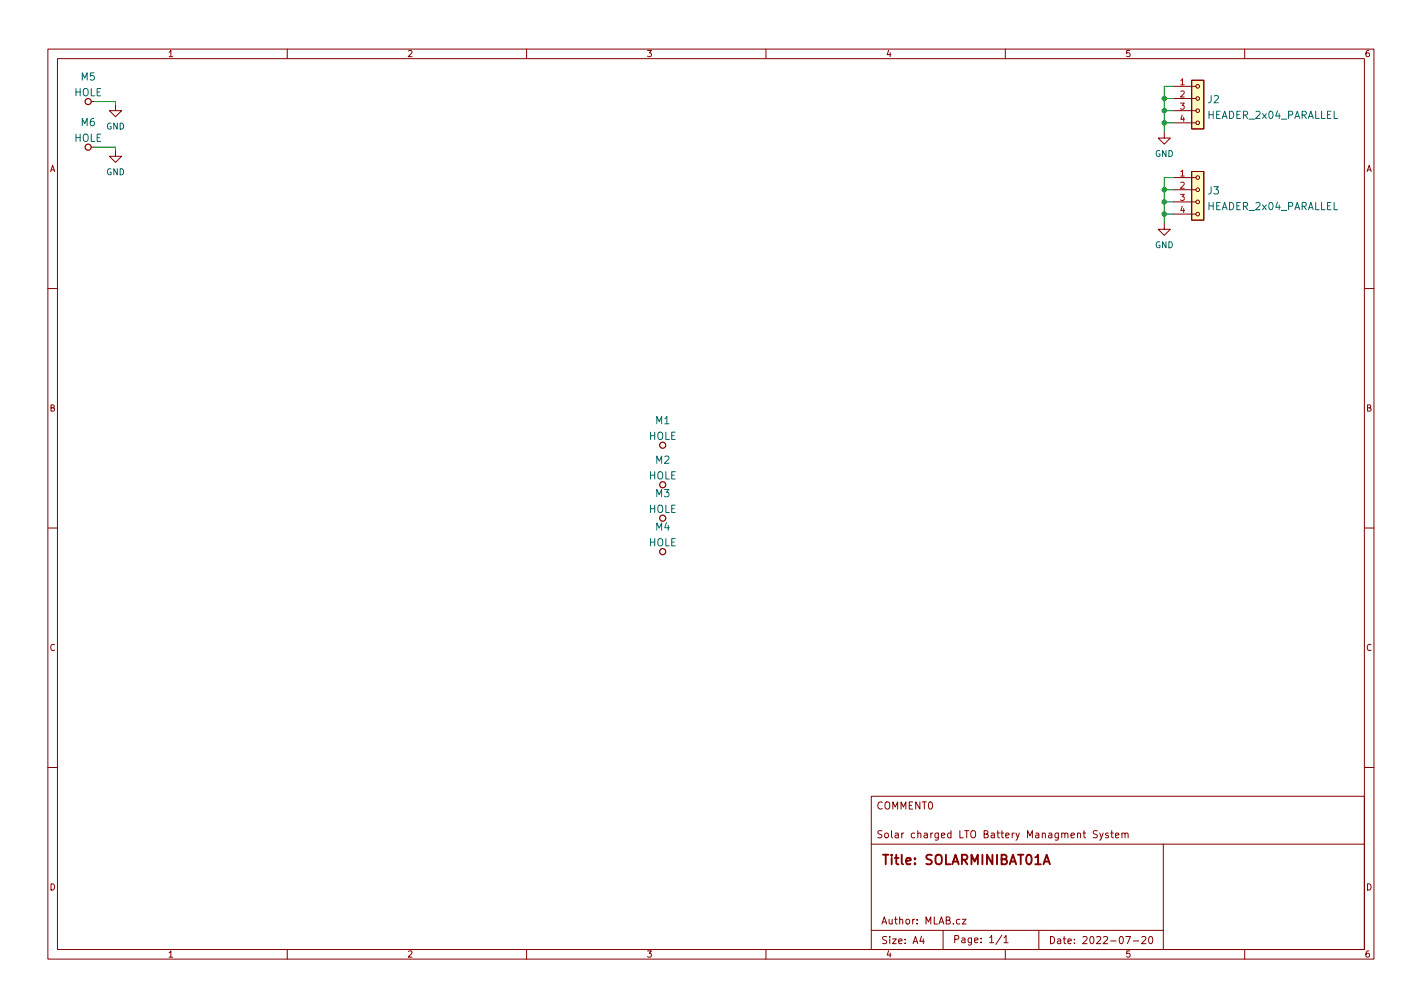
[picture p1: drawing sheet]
<svg xmlns="http://www.w3.org/2000/svg" width="297mm" height="210mm" viewBox="0 0 297 210" stroke-linecap="round" stroke-linejoin="round" font-family="sans-serif">
<g fill="none" stroke="#840000" stroke-width=".21">
<path d="M10 10.2h277v190.1h-277zM12 12.2h273v186.1h-273zM60 10.2v2M110 10.2v2M160 10.2v2M210 10.2v2M245.1 18h4.7M248.9 16.8h2.6v10.1h-2.6zM260 10.2v2M19 21.2h.7M19 30.7h.7M24.1 21.8v1.3h1.3l-1.3 1.3-1.2-1.3h1.2"/>
<path d="M24.1 31.4v1.2h1.3l-1.3 1.3-1.2-1.3h1.2M243.2 27.6v1.2h1.3l-1.3 1.3-1.3-1.3h1.3M245.1 39.6h4.7M245.1 37.1h4.7M245.1 25.6h4.7M245.1 23.1h4.7M245.1 20.6h4.7M248.9 35.8h2.6v10.2h-2.6zM243.2 46.6v1.3h1.3l-1.3 1.2-1.3-1.2h1.3M245.1 44.7h4.7M245.1 42.2h4.7M10 60.2h2"/>
<path d="M285 60.2h2M10 110.2h2M285 110.2h2M10 160.2h2M182 166.3h103v32h-103zM182 176.3h103M229.2 173.5l-.6-.1-.2 .3 .1 .4 .6 .3v.4l-.2 .1h-.5M229.7 173.9l.4 1M230.4 173.9l-.5 1.4-.2 .1M231.5 174l-.4-.1-.2 .2 .1 .3 .5 .1v.4h-.6M232 173.9h.6M232.2 173.4v1.3l.4 .2"/>
<path d="M233 174.4l.7-.1-.1-.3-.4-.1-.2 .2 .1 .8h.5M234.4 174.1l.2-.2 .3 .1 .1 .9M234.4 173.9v1M235 174.1l.2-.2 .4 .1v.9M243 176.3v22M285 160.2h2M60 198.3v2M110 198.3v2M160 198.3v2M182 194.3h61M192.5 195.5l-.4 1h1M192.9 196v1"/>
<path d="M197 194.3v4M200.5 192l-.4-.1-.3 .3 .1 .7h.6M201 191.9h.8l-.8 1h.8M209.3 195.3l-1.3 1.9M209.7 195.8l.4-.5v1.5M209.7 196.8h.9M210 198.3v2M217 194.3v4M235.1 195.5h1l-.6 1.5M236.7 196.5h1.2M238.5 195.7l.6-.2 .3 .5-1 1h1M240.1 195.6l.2-.1a.8 .8 0 0 1 .5 .8 .8 .8 0 0 1-.5 .7 1 1 0 0 1-.2-1.4z"/>
<path d="M260 198.3v2M261 198.3h.1"/>
<circle cx="250.2" cy="18" r=".38"/>
<circle cx="250.2" cy="39.6" r=".38"/>
<circle cx="250.2" cy="23.1" r=".38"/>
<circle cx="250.2" cy="20.6" r=".38"/>
<circle cx="250.2" cy="37.1" r=".38"/>
<circle cx="250.2" cy="25.6" r=".38"/>
<circle cx="250.2" cy="42.2" r=".38"/>
<circle cx="250.2" cy="44.7" r=".38"/>
</g>
<path d="M218.2 179.9h.9M218 180.5l.6-2 .7 2" fill="none" stroke="#840000" stroke-width=".4"/>
<g fill="#ffffc2" stroke="#ffffc2" stroke-width=".21">
<path d="M248.9 35.8h2.6v10.2h-2.6z"/>
<path d="M248.9 16.8h2.6v10.1h-2.6z"/>
</g>
<g fill="none" stroke="#840000" stroke-width=".25">
<circle cx="18.4" cy="21.2" r=".63"/>
<circle cx="18.4" cy="30.7" r=".63"/>
<circle cx="138.4" cy="93" r=".63"/>
<circle cx="138.4" cy="101.2" r=".63"/>
<circle cx="138.4" cy="115.2" r=".63"/>
<circle cx="138.4" cy="108.2" r=".63"/>
</g>
<path d="M245.1 18h-1.9v9.6M19.7 21.2h4.4v.6M19.7 30.7h4.4v.7M243.2 39.6h1.9M243.2 25.6h1.9M243.2 20.6h1.9M243.2 23.1h1.9M245.1 37.1h-1.9v9.5M243.2 44.7h1.9M243.2 42.2h1.9" fill="none" stroke="#009600" stroke-width=".21"/>
<g fill="#009600" stroke="#009600" stroke-width=".21">
<circle cx="243.2" cy="20.6" r=".46"/>
<circle cx="243.2" cy="23.1" r=".46"/>
<circle cx="243.2" cy="42.2" r=".46"/>
<circle cx="243.2" cy="44.7" r=".46"/>
<circle cx="243.2" cy="39.6" r=".46"/>
<circle cx="243.2" cy="25.6" r=".46"/>
</g>
<text font-size="2.8" fill="#840000" x="184" y="180.6">Title: SOLARMINIBAT01A</text>
<g font-size="2.1" fill="#006464">
<text x="16.9" y="16.8">M5</text>
<text x="15.5" y="20.1">HOLE</text>
<text x="252.3" y="21.5">J2</text>
<text x="15.5" y="29.6">HOLE</text>
<text x="16.9" y="26.3">M6</text>
<text x="252.2" y="24.8">HEADER_2x04_PARALLEL</text>
<text x="252.3" y="40.6">J3</text>
<text x="252.2" y="43.9">HEADER_2x04_PARALLEL</text>
<text x="137" y="88.6">M1</text>
<text x="135.5" y="91.8">HOLE</text>
<text x="135.5" y="100.1">HOLE</text>
<text x="137" y="96.8">M2</text>
<text x="135.5" y="107.1">HOLE</text>
<text x="137" y="103.8">M3</text>
<text x="137" y="110.8">M4</text>
<text x="135.5" y="114.1">HOLE</text>
</g>
<g font-size="2.1" fill="#840000">
<text x="183" y="169">COMMENT0</text>
<text x="183" y="175">Solar charged LTO Battery Managment System</text>
<text x="184" y="193">Author: MLAB.cz</text>
<text x="184" y="197.1">Size: A4</text>
<text x="199" y="196.9">Page: 1/1</text>
<text x="219" y="197.1">Date: 2022-07-20</text>
</g>
<g font-size="1.8" fill="#840000">
<text x="35" y="11.9">1</text>
<text x="85" y="11.9">2</text>
<text x="135" y="11.9">3</text>
<text x="185" y="11.9">4</text>
<text x="235" y="11.9">5</text>
<text x="285" y="11.9">6</text>
<text x="10.3" y="35.9">A</text>
<text x="285.3" y="35.9">A</text>
<text x="10.3" y="85.9">B</text>
<text x="285.3" y="85.9">B</text>
<text x="10.3" y="135.9">C</text>
<text x="285.3" y="135.9">C</text>
<text x="10.3" y="185.9">D</text>
<text x="285.3" y="185.9">D</text>
<text x="35" y="199.9">1</text>
<text x="85" y="199.9">2</text>
<text x="135" y="199.9">3</text>
<text x="185" y="199.9">4</text>
<text x="235" y="199.9">5</text>
<text x="285" y="199.9">6</text>
</g>
<g font-size="1.8" fill="#a90000">
<text x="246.5" y="17.8">1</text>
<text x="246.5" y="20.3">2</text>
<text x="246.5" y="22.9">3</text>
<text x="246.5" y="25.4">4</text>
<text x="246.5" y="36.8">1</text>
<text x="246.5" y="39.4">2</text>
<text x="246.5" y="41.9">3</text>
<text x="246.5" y="44.4">4</text>
</g>
<g font-size="1.8" fill="#006464">
<text x="22.2" y="27">GND</text>
<text x="241.2" y="32.8">GND</text>
<text x="22.2" y="36.6">GND</text>
<text x="241.2" y="51.8">GND</text>
</g>
</svg>
